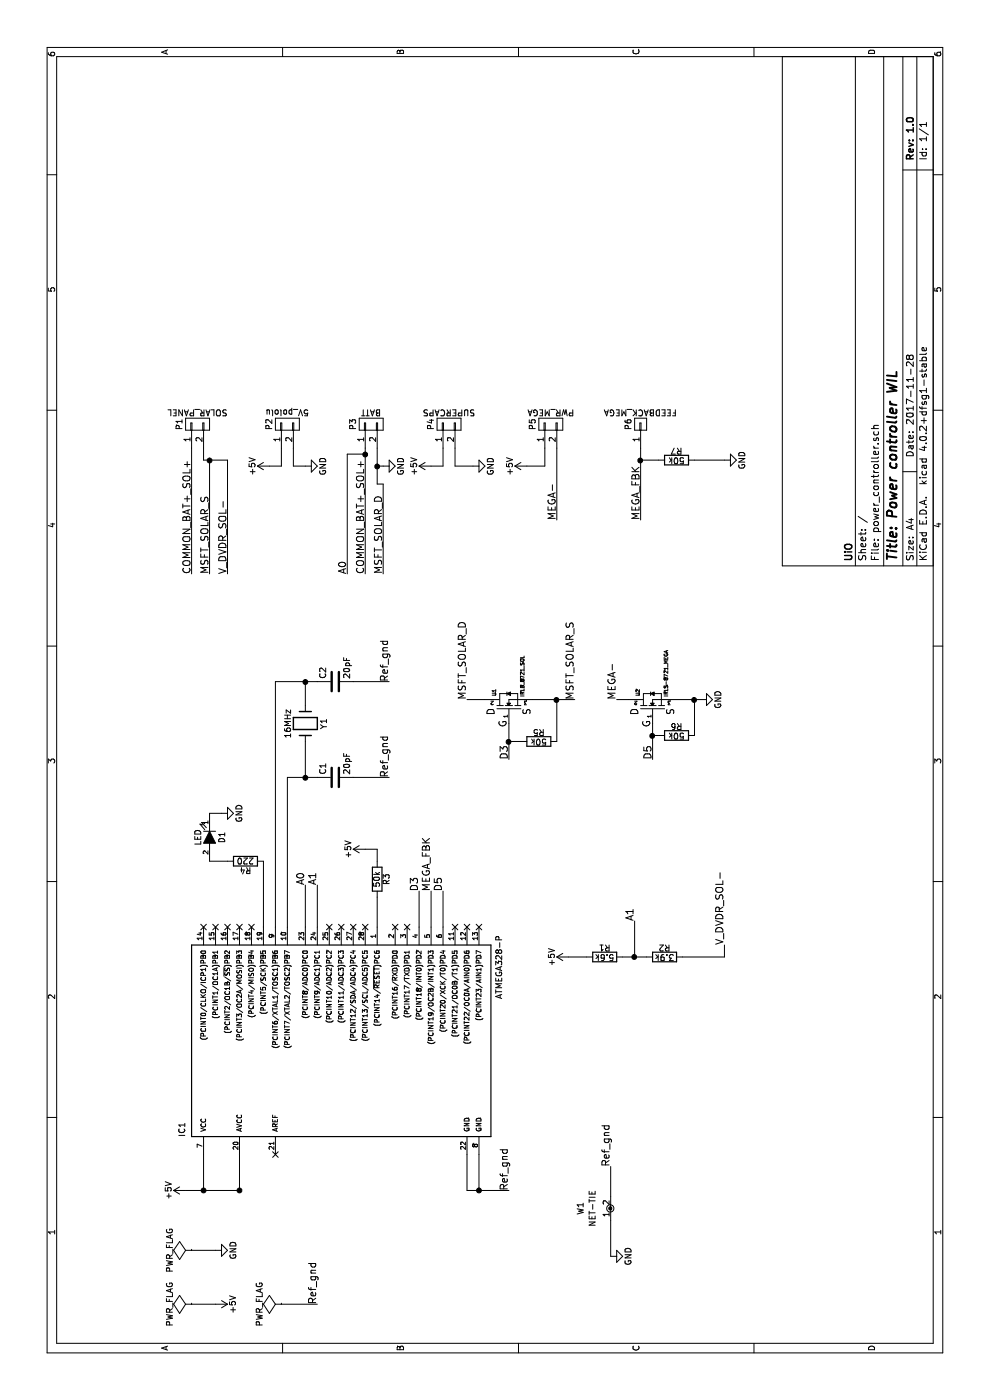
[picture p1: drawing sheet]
EESchema Schematic File Version 2
LIBS:power
LIBS:device
LIBS:transistors
LIBS:conn
LIBS:linear
LIBS:regul
LIBS:74xx
LIBS:cmos4000
LIBS:adc-dac
LIBS:memory
LIBS:xilinx
LIBS:microcontrollers
LIBS:dsp
LIBS:microchip
LIBS:analog_switches
LIBS:motorola
LIBS:texas
LIBS:intel
LIBS:audio
LIBS:interface
LIBS:digital-audio
LIBS:philips
LIBS:display
LIBS:cypress
LIBS:siliconi
LIBS:opto
LIBS:atmel
LIBS:contrib
LIBS:valves
LIBS:MOSFET-P
LIBS:MOSFET-N
LIBS:net-tie
LIBS:power_controller-cache
EELAYER 25 0
EELAYER END
$Descr A4 11693 8268
encoding utf-8
Sheet 1 1
Title "Power controller WIL"
Date "2017-11-28"
Rev "1.0"
Comp "UiO"
Comment1 ""
Comment2 ""
Comment3 ""
Comment4 ""
$EndDescr
$Comp
L ATMEGA328-P IC1
U 1 1
P 2950 2800
F 0 "IC1" H 2200 4050 50  0000 L BNN
F 1 "ATMEGA328-P" H 3350 1400 50  0000 L BNN
F 2 "Housings_DIP:DIP-28_W7.62mm_LongPads" H 2950 2800 50  0001 C CIN
F 3 "" H 2950 2800 50  0000 C CNN
	1    2950 2800
	1    0    0    -1  
$EndComp
$Comp
L Crystal Y1
U 1 1
P 5650 2550
F 0 "Y1" H 5650 2700 50  0000 C CNN
F 1 "16MHz" H 5650 2400 50  0000 C CNN
F 2 "Crystals:Crystal_HC49-U_Vertical" H 5650 2550 50  0001 C CNN
F 3 "" H 5650 2550 50  0000 C CNN
	1    5650 2550
	-1   0    0    1   
$EndComp
$Comp
L C C2
U 1 1
P 6000 2800
F 0 "C2" H 6025 2900 50  0000 L CNN
F 1 "20pF" H 6025 2700 50  0000 L CNN
F 2 "Capacitors_ThroughHole:C_Disc_D3_P2.5" H 6038 2650 50  0001 C CNN
F 3 "" H 6000 2800 50  0000 C CNN
	1    6000 2800
	1    0    0    -1  
$EndComp
$Comp
L C C1
U 1 1
P 5200 2800
F 0 "C1" H 5225 2900 50  0000 L CNN
F 1 "20pF" H 5225 2700 50  0000 L CNN
F 2 "Capacitors_ThroughHole:C_Disc_D3_P2.5" H 5238 2650 50  0001 C CNN
F 3 "" H 5200 2800 50  0000 C CNN
	1    5200 2800
	1    0    0    -1  
$EndComp
$Comp
L +5V #PWR01
U 1 1
P 1750 1550
F 0 "#PWR01" H 1750 1400 50  0001 C CNN
F 1 "+5V" H 1750 1690 50  0000 C CNN
F 2 "" H 1750 1550 50  0000 C CNN
F 3 "" H 1750 1550 50  0000 C CNN
	1    1750 1550
	1    0    0    -1  
$EndComp
$Comp
L CONN_01X02 P1
U 1 1
P 8150 1650
F 0 "P1" H 8150 1800 50  0000 C CNN
F 1 "SOLAR_PANEL" V 8250 1650 50  0000 C CNN
F 2 "Wire_Connections_Bridges:WireConnection_2.00mmDrill" H 8150 1650 50  0001 C CNN
F 3 "" H 8150 1650 50  0000 C CNN
	1    8150 1650
	1    0    0    -1  
$EndComp
$Comp
L CONN_01X02 P2
U 1 1
P 8150 2400
F 0 "P2" H 8150 2550 50  0000 C CNN
F 1 "5V_pololu" V 8250 2400 50  0000 C CNN
F 2 "Wire_Connections_Bridges:WireConnection_2.00mmDrill" H 8150 2400 50  0001 C CNN
F 3 "" H 8150 2400 50  0000 C CNN
	1    8150 2400
	1    0    0    -1  
$EndComp
$Comp
L CONN_01X02 P3
U 1 1
P 8150 3100
F 0 "P3" H 8150 3250 50  0000 C CNN
F 1 "BATT" V 8250 3100 50  0000 C CNN
F 2 "Wire_Connections_Bridges:WireConnection_2.00mmDrill" H 8150 3100 50  0001 C CNN
F 3 "" H 8150 3100 50  0000 C CNN
	1    8150 3100
	1    0    0    -1  
$EndComp
$Comp
L CONN_01X02 P4
U 1 1
P 8150 3750
F 0 "P4" H 8150 3900 50  0000 C CNN
F 1 "SUPERCAPS" V 8250 3750 50  0000 C CNN
F 2 "Wire_Connections_Bridges:WireConnection_2.00mmDrill" H 8150 3750 50  0001 C CNN
F 3 "" H 8150 3750 50  0000 C CNN
	1    8150 3750
	1    0    0    -1  
$EndComp
$Comp
L GND #PWR02
U 1 1
P 7800 2550
F 0 "#PWR02" H 7800 2300 50  0001 C CNN
F 1 "GND" H 7800 2400 50  0000 C CNN
F 2 "" H 7800 2550 50  0000 C CNN
F 3 "" H 7800 2550 50  0000 C CNN
	1    7800 2550
	1    0    0    -1  
$EndComp
$Comp
L +5V #PWR03
U 1 1
P 7800 2250
F 0 "#PWR03" H 7800 2100 50  0001 C CNN
F 1 "+5V" H 7800 2390 50  0000 C CNN
F 2 "" H 7800 2250 50  0000 C CNN
F 3 "" H 7800 2250 50  0000 C CNN
	1    7800 2250
	1    0    0    -1  
$EndComp
$Comp
L +5V #PWR04
U 1 1
P 7800 3600
F 0 "#PWR04" H 7800 3450 50  0001 C CNN
F 1 "+5V" H 7800 3740 50  0000 C CNN
F 2 "" H 7800 3600 50  0000 C CNN
F 3 "" H 7800 3600 50  0000 C CNN
	1    7800 3600
	1    0    0    -1  
$EndComp
$Comp
L GND #PWR05
U 1 1
P 7800 3950
F 0 "#PWR05" H 7800 3700 50  0001 C CNN
F 1 "GND" H 7800 3800 50  0000 C CNN
F 2 "" H 7800 3950 50  0000 C CNN
F 3 "" H 7800 3950 50  0000 C CNN
	1    7800 3950
	1    0    0    -1  
$EndComp
$Comp
L CONN_01X02 P5
U 1 1
P 8150 4600
F 0 "P5" H 8150 4750 50  0000 C CNN
F 1 "PWR_MEGA" V 8250 4600 50  0000 C CNN
F 2 "Wire_Connections_Bridges:WireConnection_2.00mmDrill" H 8150 4600 50  0001 C CNN
F 3 "" H 8150 4600 50  0000 C CNN
	1    8150 4600
	1    0    0    -1  
$EndComp
Text Label 6900 1600 0    60   ~ 0
COMMON_BAT+_SOL+
Text Label 6900 3050 0    60   ~ 0
COMMON_BAT+_SOL+
Text Label 4300 2550 0    60   ~ 0
A0
Text Label 6900 2900 0    60   ~ 0
A0
$Comp
L GND #PWR06
U 1 1
P 7800 3200
F 0 "#PWR06" H 7800 2950 50  0001 C CNN
F 1 "GND" H 7800 3050 50  0000 C CNN
F 2 "" H 7800 3200 50  0000 C CNN
F 3 "" H 7800 3200 50  0000 C CNN
	1    7800 3200
	1    0    0    -1  
$EndComp
Text Label 6900 3200 0    60   ~ 0
MSFT_SOLAR_D
Text Label 6900 1750 0    60   ~ 0
MSFT_SOLAR_S
Text Label 6900 1900 0    60   ~ 0
V_DVDR_SOL-
$Comp
L R R3
U 1 1
P 4350 3150
F 0 "R3" V 4430 3150 50  0000 C CNN
F 1 "50k" V 4350 3150 50  0000 C CNN
F 2 "Resistors_ThroughHole:Resistor_Horizontal_RM10mm" V 4280 3150 50  0001 C CNN
F 3 "" H 4350 3150 50  0000 C CNN
	1    4350 3150
	0    1    1    0   
$EndComp
$Comp
L +5V #PWR07
U 1 1
P 4600 3050
F 0 "#PWR07" H 4600 2900 50  0001 C CNN
F 1 "+5V" H 4600 3190 50  0000 C CNN
F 2 "" H 4600 3050 50  0000 C CNN
F 3 "" H 4600 3050 50  0000 C CNN
	1    4600 3050
	1    0    0    -1  
$EndComp
$Comp
L MOSFET-N U1
U 1 1
P 5850 4250
F 0 "U1" H 5880 4370 30  0000 L CNN
F 1 "IRLB-8721_SOL" H 5875 4135 30  0000 L CNN
F 2 "TO_SOT_Packages_THT:TO-220_Neutral123_Vertical" H 5850 4200 60  0001 C CNN
F 3 "" H 5850 4200 60  0000 C CNN
	1    5850 4250
	1    0    0    -1  
$EndComp
Text Label 5850 3900 0    60   ~ 0
MSFT_SOLAR_D
Text Label 5850 4800 0    60   ~ 0
MSFT_SOLAR_S
Text Label 5350 4250 0    60   ~ 0
D3
Text Label 4250 3500 0    60   ~ 0
D3
$Comp
L R R5
U 1 1
P 5500 4500
F 0 "R5" V 5580 4500 50  0000 C CNN
F 1 "50k" V 5500 4500 50  0000 C CNN
F 2 "Resistors_ThroughHole:Resistor_Horizontal_RM10mm" V 5430 4500 50  0001 C CNN
F 3 "" H 5500 4500 50  0000 C CNN
	1    5500 4500
	1    0    0    -1  
$EndComp
$Comp
L MOSFET-N U2
U 1 1
P 5850 5450
F 0 "U2" H 5880 5570 30  0000 L CNN
F 1 "IRLB-8721_MEGA" H 5875 5335 30  0000 L CNN
F 2 "TO_SOT_Packages_THT:TO-220_Neutral123_Vertical" H 5850 5400 60  0001 C CNN
F 3 "" H 5850 5400 60  0000 C CNN
	1    5850 5450
	1    0    0    -1  
$EndComp
$Comp
L +5V #PWR08
U 1 1
P 7800 4400
F 0 "#PWR08" H 7800 4250 50  0001 C CNN
F 1 "+5V" H 7800 4540 50  0000 C CNN
F 2 "" H 7800 4400 50  0000 C CNN
F 3 "" H 7800 4400 50  0000 C CNN
	1    7800 4400
	1    0    0    -1  
$EndComp
Text Label 7350 4650 0    60   ~ 0
MEGA-
Text Label 5850 5150 0    60   ~ 0
MEGA-
Text Label 5350 5450 0    60   ~ 0
D5
Text Label 4250 3700 0    60   ~ 0
D5
$Comp
L GND #PWR09
U 1 1
P 5850 5850
F 0 "#PWR09" H 5850 5600 50  0001 C CNN
F 1 "GND" H 5850 5700 50  0000 C CNN
F 2 "" H 5850 5850 50  0000 C CNN
F 3 "" H 5850 5850 50  0000 C CNN
	1    5850 5850
	1    0    0    -1  
$EndComp
$Comp
L R R6
U 1 1
P 5550 5650
F 0 "R6" V 5630 5650 50  0000 C CNN
F 1 "50k" V 5550 5650 50  0000 C CNN
F 2 "Resistors_ThroughHole:Resistor_Horizontal_RM10mm" V 5480 5650 50  0001 C CNN
F 3 "" H 5550 5650 50  0000 C CNN
	1    5550 5650
	1    0    0    -1  
$EndComp
$Comp
L CONN_01X01 P6
U 1 1
P 8150 5350
F 0 "P6" H 8150 5450 50  0000 C CNN
F 1 "FEEDBACK_MEGA" V 8250 5350 50  0000 C CNN
F 2 "Wire_Pads:SolderWirePad_single_1-2mmDrill" H 8150 5350 50  0001 C CNN
F 3 "" H 8150 5350 50  0000 C CNN
	1    8150 5350
	1    0    0    -1  
$EndComp
Text Label 7350 5350 0    60   ~ 0
MEGA_FBK
$Comp
L R R7
U 1 1
P 7850 5650
F 0 "R7" V 7930 5650 50  0000 C CNN
F 1 "50k" V 7850 5650 50  0000 C CNN
F 2 "Resistors_ThroughHole:Resistor_Horizontal_RM10mm" V 7780 5650 50  0001 C CNN
F 3 "" H 7850 5650 50  0000 C CNN
	1    7850 5650
	1    0    0    -1  
$EndComp
$Comp
L GND #PWR010
U 1 1
P 7850 6050
F 0 "#PWR010" H 7850 5800 50  0001 C CNN
F 1 "GND" H 7850 5900 50  0000 C CNN
F 2 "" H 7850 6050 50  0000 C CNN
F 3 "" H 7850 6050 50  0000 C CNN
	1    7850 6050
	1    0    0    -1  
$EndComp
Text Label 4250 3600 0    60   ~ 0
MEGA_FBK
$Comp
L R R2
U 1 1
P 3700 5550
F 0 "R2" V 3780 5550 50  0000 C CNN
F 1 "3.9k" V 3700 5550 50  0000 C CNN
F 2 "Resistors_ThroughHole:Resistor_Horizontal_RM10mm" V 3630 5550 50  0001 C CNN
F 3 "" H 3700 5550 50  0000 C CNN
	1    3700 5550
	1    0    0    -1  
$EndComp
$Comp
L R R1
U 1 1
P 3700 5050
F 0 "R1" V 3780 5050 50  0000 C CNN
F 1 "5.6k" V 3700 5050 50  0000 C CNN
F 2 "Resistors_ThroughHole:Resistor_Horizontal_RM10mm" V 3630 5050 50  0001 C CNN
F 3 "" H 3700 5050 50  0000 C CNN
	1    3700 5050
	1    0    0    -1  
$EndComp
$Comp
L +5V #PWR011
U 1 1
P 3700 4750
F 0 "#PWR011" H 3700 4600 50  0001 C CNN
F 1 "+5V" H 3700 4890 50  0000 C CNN
F 2 "" H 3700 4750 50  0000 C CNN
F 3 "" H 3700 4750 50  0000 C CNN
	1    3700 4750
	1    0    0    -1  
$EndComp
Text Label 3800 6050 0    60   ~ 0
V_DVDR_SOL-
Text Label 4000 5300 0    60   ~ 0
A1
Text Label 4300 2650 0    60   ~ 0
A1
$Comp
L R R4
U 1 1
P 4500 2050
F 0 "R4" V 4580 2050 50  0000 C CNN
F 1 "220" V 4500 2050 50  0000 C CNN
F 2 "Resistors_ThroughHole:Resistor_Horizontal_RM10mm" V 4430 2050 50  0001 C CNN
F 3 "" H 4500 2050 50  0000 C CNN
	1    4500 2050
	-1   0    0    1   
$EndComp
$Comp
L LED D1
U 1 1
P 4700 1750
F 0 "D1" H 4700 1850 50  0000 C CNN
F 1 "LED" H 4700 1650 50  0000 C CNN
F 2 "LEDs:LED-3MM" H 4700 1750 50  0001 C CNN
F 3 "" H 4700 1750 50  0000 C CNN
	1    4700 1750
	-1   0    0    1   
$EndComp
$Comp
L GND #PWR012
U 1 1
P 4900 1850
F 0 "#PWR012" H 4900 1600 50  0001 C CNN
F 1 "GND" H 4900 1700 50  0000 C CNN
F 2 "" H 4900 1850 50  0000 C CNN
F 3 "" H 4900 1850 50  0000 C CNN
	1    4900 1850
	1    0    0    -1  
$EndComp
NoConn ~ 3950 4000
NoConn ~ 3950 3900
NoConn ~ 3950 3800
NoConn ~ 3950 3400
NoConn ~ 3950 3300
NoConn ~ 3950 3050
NoConn ~ 3950 2950
NoConn ~ 3950 2850
NoConn ~ 3950 2750
NoConn ~ 3950 2100
NoConn ~ 3950 2000
NoConn ~ 3950 1900
NoConn ~ 3950 1800
NoConn ~ 3950 1700
$Comp
L PWR_FLAG #FLG013
U 1 1
P 1250 1600
F 0 "#FLG013" H 1250 1695 50  0001 C CNN
F 1 "PWR_FLAG" H 1250 1780 50  0000 C CNN
F 2 "" H 1250 1600 50  0000 C CNN
F 3 "" H 1250 1600 50  0000 C CNN
	1    1250 1600
	1    0    0    -1  
$EndComp
$Comp
L PWR_FLAG #FLG014
U 1 1
P 800 1600
F 0 "#FLG014" H 800 1695 50  0001 C CNN
F 1 "PWR_FLAG" H 800 1780 50  0000 C CNN
F 2 "" H 800 1600 50  0000 C CNN
F 3 "" H 800 1600 50  0000 C CNN
	1    800  1600
	1    0    0    -1  
$EndComp
$Comp
L +5V #PWR015
U 1 1
P 800 1800
F 0 "#PWR015" H 800 1650 50  0001 C CNN
F 1 "+5V" H 800 1940 50  0000 C CNN
F 2 "" H 800 1800 50  0000 C CNN
F 3 "" H 800 1800 50  0000 C CNN
	1    800  1800
	-1   0    0    1   
$EndComp
$Comp
L GND #PWR016
U 1 1
P 1250 1800
F 0 "#PWR016" H 1250 1550 50  0001 C CNN
F 1 "GND" H 1250 1650 50  0000 C CNN
F 2 "" H 1250 1800 50  0000 C CNN
F 3 "" H 1250 1800 50  0000 C CNN
	1    1250 1800
	1    0    0    -1  
$EndComp
NoConn ~ 2050 2300
Wire Wire Line
	5200 2400 5200 2650
Wire Wire Line
	5200 2550 5500 2550
Wire Wire Line
	5800 2550 6000 2550
Wire Wire Line
	6000 2300 6000 2650
Connection ~ 5200 2550
Connection ~ 6000 2550
Wire Wire Line
	3950 2400 5200 2400
Wire Wire Line
	3950 2300 6000 2300
Wire Wire Line
	5200 2950 5200 3250
Wire Wire Line
	6000 2950 6000 3250
Wire Wire Line
	1750 1700 2050 1700
Wire Wire Line
	1750 2000 2050 2000
Connection ~ 1750 1700
Connection ~ 1750 2000
Wire Wire Line
	1750 3900 1750 4250
Wire Wire Line
	1750 4000 2050 4000
Wire Wire Line
	2050 3900 1750 3900
Connection ~ 1750 4000
Wire Wire Line
	7800 2550 7800 2450
Wire Wire Line
	7800 2450 7950 2450
Wire Wire Line
	7800 2250 7800 2350
Wire Wire Line
	7800 2350 7950 2350
Wire Wire Line
	7800 3950 7800 3800
Wire Wire Line
	7800 3800 7950 3800
Wire Wire Line
	7800 3600 7800 3700
Wire Wire Line
	7800 3700 7950 3700
Wire Wire Line
	6900 1600 7950 1600
Wire Wire Line
	6900 3050 7950 3050
Wire Wire Line
	3950 2550 4300 2550
Wire Wire Line
	6900 2900 7900 2900
Wire Wire Line
	7900 2900 7900 3050
Connection ~ 7900 3050
Wire Wire Line
	7800 3200 7800 3150
Wire Wire Line
	7650 3150 7950 3150
Wire Wire Line
	6900 3200 7650 3200
Wire Wire Line
	7650 3200 7650 3150
Connection ~ 7800 3150
Wire Wire Line
	6900 1750 7850 1750
Wire Wire Line
	7850 1700 7850 1900
Wire Wire Line
	7850 1700 7950 1700
Wire Wire Line
	7850 1900 6900 1900
Connection ~ 7850 1750
Wire Wire Line
	3950 3150 4200 3150
Wire Wire Line
	4500 3150 4600 3150
Wire Wire Line
	4600 3150 4600 3050
Wire Wire Line
	5850 3900 5850 4050
Wire Wire Line
	5850 4450 5850 4800
Wire Wire Line
	5350 4250 5650 4250
Wire Wire Line
	4250 3500 3950 3500
Wire Wire Line
	5500 4350 5500 4250
Connection ~ 5500 4250
Wire Wire Line
	5500 4650 5850 4650
Connection ~ 5850 4650
Wire Wire Line
	7800 4400 7800 4550
Wire Wire Line
	7800 4550 7950 4550
Wire Wire Line
	7350 4650 7950 4650
Wire Wire Line
	5850 5250 5850 5150
Wire Wire Line
	5350 5450 5650 5450
Wire Wire Line
	4250 3700 3950 3700
Wire Wire Line
	5850 5650 5850 5850
Wire Wire Line
	5550 5500 5550 5450
Connection ~ 5550 5450
Wire Wire Line
	5550 5800 5850 5800
Connection ~ 5850 5800
Wire Wire Line
	7350 5350 7950 5350
Wire Wire Line
	7850 5500 7850 5350
Connection ~ 7850 5350
Wire Wire Line
	7850 5800 7850 6050
Wire Wire Line
	3950 3600 4250 3600
Wire Wire Line
	3700 4750 3700 4900
Wire Wire Line
	3700 5200 3700 5400
Wire Wire Line
	3700 5700 3700 6050
Wire Wire Line
	3700 6050 3800 6050
Wire Wire Line
	4000 5300 3700 5300
Connection ~ 3700 5300
Wire Wire Line
	3950 2650 4300 2650
Wire Wire Line
	3950 2200 4500 2200
Wire Wire Line
	4500 1900 4500 1750
Wire Wire Line
	4900 1850 4900 1750
Wire Wire Line
	1250 1800 1250 1600
Wire Wire Line
	800  1800 800  1600
Wire Wire Line
	1750 2000 1750 1550
Text Label 5200 3250 0    60   ~ 0
Ref_gnd
Text Label 6000 3250 0    60   ~ 0
Ref_gnd
Text Label 1750 4250 0    60   ~ 0
Ref_gnd
Text Label 800  2650 0    60   ~ 0
Ref_gnd
$Comp
L PWR_FLAG #FLG017
U 1 1
P 800 2350
F 0 "#FLG017" H 800 2445 50  0001 C CNN
F 1 "PWR_FLAG" H 800 2530 50  0000 C CNN
F 2 "" H 800 2350 50  0000 C CNN
F 3 "" H 800 2350 50  0000 C CNN
	1    800  2350
	1    0    0    -1  
$EndComp
Wire Wire Line
	800  2350 800  2650
$Comp
L NET-TIE W1
U 1 1
P 1600 5100
F 0 "W1" H 1600 5350 50  0000 C CNN
F 1 "NET-TIE" H 1600 5250 50  0000 C CNN
F 2 "conn-test:NET-TIE" H 1600 5000 50  0001 C CNN
F 3 "" H 1600 5100 60  0000 C CNN
	1    1600 5100
	1    0    0    -1  
$EndComp
Text Label 1950 5100 0    60   ~ 0
Ref_gnd
Wire Wire Line
	1700 5100 1950 5100
$Comp
L GND #PWR018
U 1 1
P 1200 5100
F 0 "#PWR018" H 1200 4850 50  0001 C CNN
F 1 "GND" H 1200 4950 50  0000 C CNN
F 2 "" H 1200 5100 50  0000 C CNN
F 3 "" H 1200 5100 50  0000 C CNN
	1    1200 5100
	1    0    0    -1  
$EndComp
Wire Wire Line
	1200 5100 1500 5100
$EndSCHEMATC
